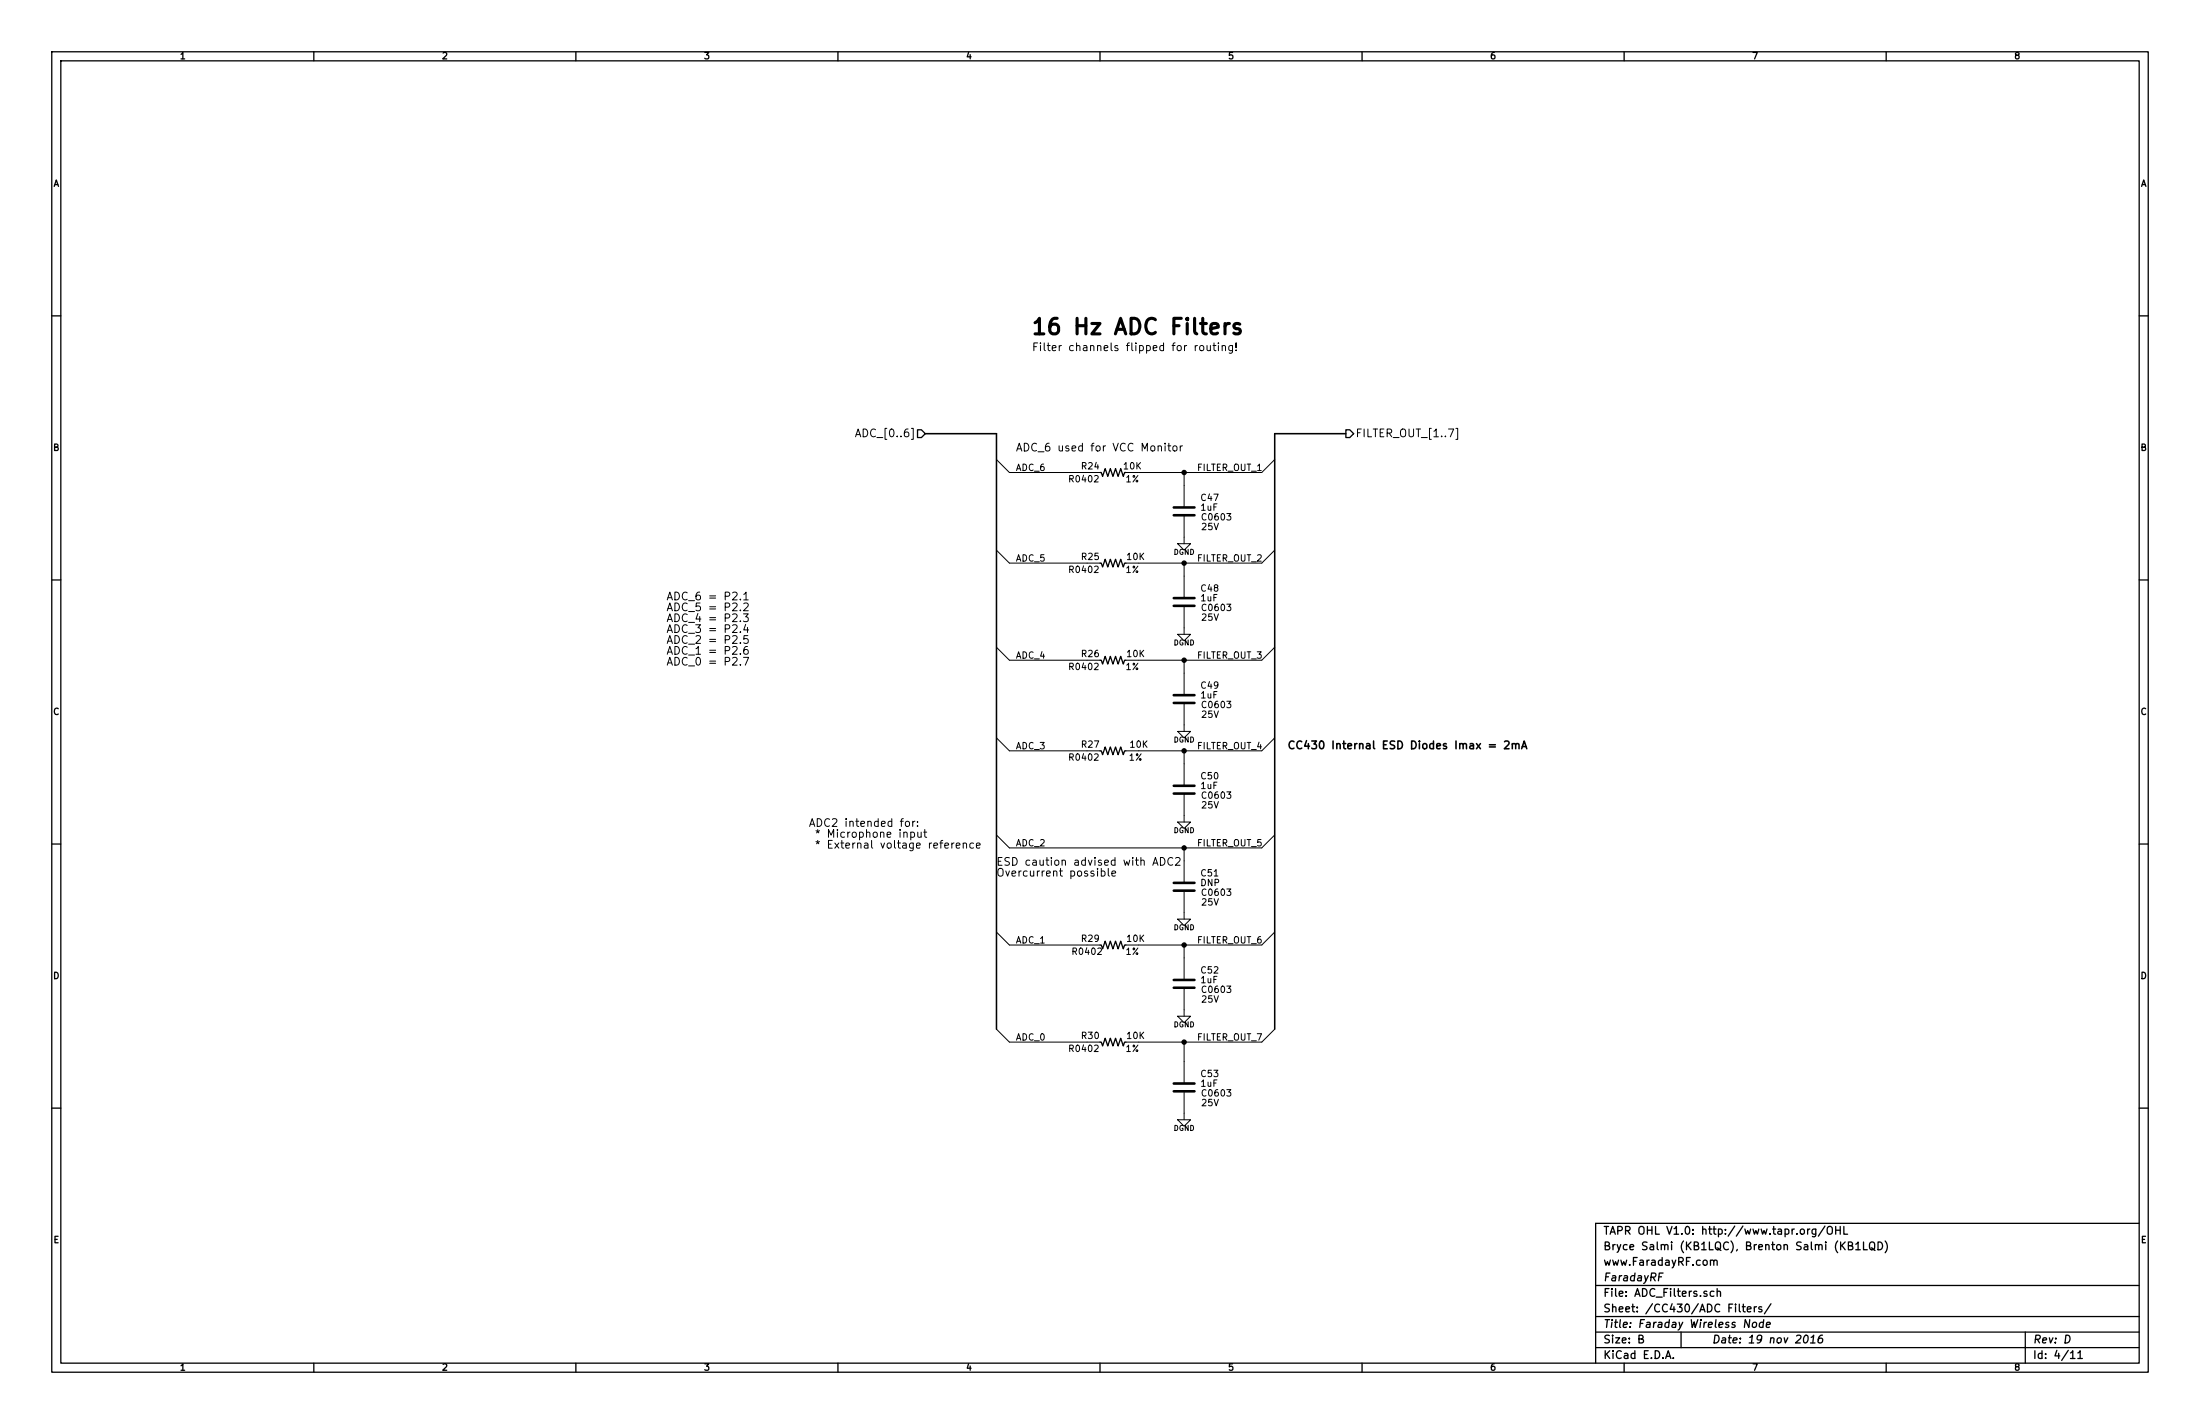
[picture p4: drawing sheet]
EESchema Schematic File Version 2
LIBS:power
LIBS:conn
LIBS:device
LIBS:74xgxx
LIBS:KB1LQC
LIBS:Faraday-cache
EELAYER 27 0
EELAYER END
$Descr B 17000 11000
encoding utf-8
Sheet 4 11
Title "Faraday Wireless Node"
Date "19 nov 2016"
Rev "D"
Comp "FaradayRF"
Comment1 "www.FaradayRF.com"
Comment2 "Bryce Salmi (KB1LQC), Brenton Salmi (KB1LQD)"
Comment3 "TAPR OHL V1.0: http://www.tapr.org/OHL"
Comment4 ""
$EndDescr
$Comp
L R_US R24
U 1 1
P 8600 3650
F 0 "R24" V 8650 3825 50  0000 C CNN
F 1 "10K" V 8650 3500 50  0000 C CNN
F 2 "R0402" V 8550 3875 50  0000 C CNN
F 3 "" H 8600 3650 60  0000 C CNN
F 4 "1%" V 8550 3500 50  0000 C CNN "Tolerance"
	1    8600 3650
	0    -1   -1   0   
$EndComp
$Comp
L C C47
U 1 1
P 9150 3950
F 0 "C47" H 9275 4050 50  0000 L CNN
F 1 "1uF" H 9275 3975 50  0000 L CNN
F 2 "C0603" H 9400 3900 50  0000 C CNN
F 3 "" H 9150 3950 60  0000 C CNN
F 4 "25V" H 9350 3825 50  0000 C CNN "Voltage"
	1    9150 3950
	1    0    0    -1  
$EndComp
$Comp
L R_US R25
U 1 1
P 8600 4350
F 0 "R25" V 8650 4525 50  0000 C CNN
F 1 "10K" V 8650 4175 50  0000 C CNN
F 2 "R0402" V 8550 4575 50  0000 C CNN
F 3 "" H 8600 4350 60  0000 C CNN
F 4 "1%" V 8550 4200 50  0000 C CNN "Tolerance"
	1    8600 4350
	0    -1   -1   0   
$EndComp
$Comp
L C C48
U 1 1
P 9150 4650
F 0 "C48" H 9275 4750 50  0000 L CNN
F 1 "1uF" H 9275 4675 50  0000 L CNN
F 2 "C0603" H 9400 4600 50  0000 C CNN
F 3 "" H 9150 4650 60  0000 C CNN
F 4 "25V" H 9350 4525 50  0000 C CNN "Voltage"
	1    9150 4650
	1    0    0    -1  
$EndComp
$Comp
L R_US R26
U 1 1
P 8600 5100
F 0 "R26" V 8650 5275 50  0000 C CNN
F 1 "10K" V 8650 4925 50  0000 C CNN
F 2 "R0402" V 8550 5325 50  0000 C CNN
F 3 "" H 8600 5100 60  0000 C CNN
F 4 "1%" V 8550 4950 50  0000 C CNN "Tolerance"
	1    8600 5100
	0    -1   -1   0   
$EndComp
$Comp
L C C49
U 1 1
P 9150 5400
F 0 "C49" H 9275 5500 50  0000 L CNN
F 1 "1uF" H 9275 5425 50  0000 L CNN
F 2 "C0603" H 9400 5350 50  0000 C CNN
F 3 "" H 9150 5400 60  0000 C CNN
F 4 "25V" H 9350 5275 50  0000 C CNN "Voltage"
	1    9150 5400
	1    0    0    -1  
$EndComp
$Comp
L R_US R27
U 1 1
P 8600 5800
F 0 "R27" V 8650 5975 50  0000 C CNN
F 1 "10K" V 8650 5600 50  0000 C CNN
F 2 "R0402" V 8550 6025 50  0000 C CNN
F 3 "" H 8600 5800 60  0000 C CNN
F 4 "1%" V 8550 5625 50  0000 C CNN "Tolerance"
	1    8600 5800
	0    -1   -1   0   
$EndComp
$Comp
L C C50
U 1 1
P 9150 6100
F 0 "C50" H 9275 6200 50  0000 L CNN
F 1 "1uF" H 9275 6125 50  0000 L CNN
F 2 "C0603" H 9400 6050 50  0000 C CNN
F 3 "" H 9150 6100 60  0000 C CNN
F 4 "25V" H 9350 5975 50  0000 C CNN "Voltage"
	1    9150 6100
	1    0    0    -1  
$EndComp
$Comp
L C C51
U 1 1
P 9150 6850
F 0 "C51" H 9275 6950 50  0000 L CNN
F 1 "DNP" H 9275 6875 50  0000 L CNN
F 2 "C0603" H 9400 6800 50  0000 C CNN
F 3 "" H 9150 6850 60  0000 C CNN
F 4 "25V" H 9350 6725 50  0000 C CNN "Voltage"
	1    9150 6850
	1    0    0    -1  
$EndComp
$Comp
L R_US R29
U 1 1
P 8600 7300
F 0 "R29" V 8650 7475 50  0000 C CNN
F 1 "10K" V 8650 7125 50  0000 C CNN
F 2 "R0402" V 8550 7500 50  0000 C CNN
F 3 "" H 8600 7300 60  0000 C CNN
F 4 "1%" V 8550 7150 50  0000 C CNN "Tolerance"
	1    8600 7300
	0    -1   -1   0   
$EndComp
$Comp
L C C52
U 1 1
P 9150 7600
F 0 "C52" H 9275 7700 50  0000 L CNN
F 1 "1uF" H 9275 7625 50  0000 L CNN
F 2 "C0603" H 9400 7550 50  0000 C CNN
F 3 "" H 9150 7600 60  0000 C CNN
F 4 "25V" H 9350 7475 50  0000 C CNN "Voltage"
	1    9150 7600
	1    0    0    -1  
$EndComp
$Comp
L R_US R30
U 1 1
P 8600 8050
F 0 "R30" V 8650 8225 50  0000 C CNN
F 1 "10K" V 8650 7875 50  0000 C CNN
F 2 "R0402" V 8550 8275 50  0000 C CNN
F 3 "" H 8600 8050 60  0000 C CNN
F 4 "1%" V 8550 7900 50  0000 C CNN "Tolerance"
	1    8600 8050
	0    -1   -1   0   
$EndComp
$Comp
L C C53
U 1 1
P 9150 8400
F 0 "C53" H 9275 8500 50  0000 L CNN
F 1 "1uF" H 9275 8425 50  0000 L CNN
F 2 "C0603" H 9400 8350 50  0000 C CNN
F 3 "" H 9150 8400 60  0000 C CNN
F 4 "25V" H 9350 8275 50  0000 C CNN "Voltage"
	1    9150 8400
	1    0    0    -1  
$EndComp
Text HLabel 7150 3350 0    60   Input ~ 0
ADC_[0..6]
Text HLabel 10400 3350 2    60   Output ~ 0
FILTER_OUT_[1..7]
Entry Wire Line
	7700 6450 7800 6550
Entry Wire Line
	7700 5700 7800 5800
Entry Wire Line
	7700 7200 7800 7300
Entry Wire Line
	7700 7950 7800 8050
Entry Wire Line
	7700 5000 7800 5100
Entry Wire Line
	7700 4250 7800 4350
Entry Wire Line
	7700 3550 7800 3650
Text Label 7850 3650 0    50   ~ 0
ADC_6
Text Label 7850 4350 0    50   ~ 0
ADC_5
Text Label 7850 5100 0    50   ~ 0
ADC_4
Text Label 7850 5800 0    50   ~ 0
ADC_3
Text Label 7850 6550 0    50   ~ 0
ADC_2
Text Label 7850 7300 0    50   ~ 0
ADC_1
Text Label 7850 8050 0    50   ~ 0
ADC_0
Entry Wire Line
	9750 3650 9850 3550
Entry Wire Line
	9750 4350 9850 4250
Entry Wire Line
	9750 5100 9850 5000
Entry Wire Line
	9750 5800 9850 5700
Entry Wire Line
	9750 6550 9850 6450
Entry Wire Line
	9750 7300 9850 7200
Entry Wire Line
	9750 8050 9850 7950
Text Label 9250 3650 0    50   ~ 0
FILTER_OUT_1
Text Label 9250 4350 0    50   ~ 0
FILTER_OUT_2
Text Label 9250 5100 0    50   ~ 0
FILTER_OUT_3
Text Label 9250 5800 0    50   ~ 0
FILTER_OUT_4
Text Label 9250 6550 0    50   ~ 0
FILTER_OUT_5
Text Label 9250 7300 0    50   ~ 0
FILTER_OUT_6
Text Label 9250 8050 0    50   ~ 0
FILTER_OUT_7
Text Notes 7975 2600 0    120  ~ 24
16 Hz ADC Filters
Text Notes 9950 5800 0    60   ~ 12
CC430 Internal ESD Diodes Imax = 2mA
Text Notes 7975 2725 0    60   ~ 0
Filter channels flipped for routing!
Text Notes 7850 3500 0    60   ~ 0
ADC_6 used for VCC Monitor
Text Notes 5150 4650 0    60   ~ 0
ADC_6 = P2.1\nADC_5 = P2.2\nADC_4 = P2.3\nADC_3 = P2.4\nADC_2 = P2.5\nADC_1 = P2.6\nADC_0 = P2.7
Wire Wire Line
	7800 3650 8400 3650
Wire Wire Line
	7800 4350 8400 4350
Wire Wire Line
	7800 5100 8400 5100
Wire Wire Line
	7800 5800 8400 5800
Wire Wire Line
	7800 6550 9750 6550
Wire Wire Line
	7800 7300 8400 7300
Wire Wire Line
	7800 8050 8400 8050
Wire Wire Line
	8800 8050 9750 8050
Wire Wire Line
	9150 7800 9150 7850
Wire Wire Line
	9150 7400 9150 7300
Wire Wire Line
	8800 7300 9750 7300
Wire Wire Line
	9150 7050 9150 7100
Wire Wire Line
	9150 6650 9150 6550
Wire Wire Line
	9150 6300 9150 6350
Wire Wire Line
	9150 5800 9150 5900
Wire Wire Line
	8800 5800 9750 5800
Wire Wire Line
	9150 5600 9150 5650
Wire Wire Line
	9150 5100 9150 5200
Wire Wire Line
	8800 5100 9750 5100
Wire Wire Line
	9150 4850 9150 4900
Wire Wire Line
	9150 4450 9150 4350
Wire Wire Line
	8800 4350 9750 4350
Wire Wire Line
	9150 3750 9150 3650
Wire Wire Line
	8800 3650 9750 3650
Wire Wire Line
	9150 4150 9150 4200
Wire Bus Line
	7700 3350 7700 7950
Wire Bus Line
	7700 3350 7150 3350
Wire Bus Line
	9850 3350 9850 7950
Wire Bus Line
	9850 3350 10400 3350
Connection ~ 9150 8050
Connection ~ 9150 7300
Connection ~ 9150 6550
Connection ~ 9150 5800
Connection ~ 9150 5100
Connection ~ 9150 4350
Connection ~ 9150 3650
$Comp
L DGND #PWR047
U 1 1
P 9150 4200
F 0 "#PWR047" H 9150 4200 40  0001 C CNN
F 1 "DGND" H 9150 4130 40  0000 C CNN
F 2 "~" H 9150 4200 60  0000 C CNN
F 3 "~" H 9150 4200 60  0000 C CNN
	1    9150 4200
	1    0    0    -1  
$EndComp
$Comp
L DGND #PWR048
U 1 1
P 9150 4900
F 0 "#PWR048" H 9150 4900 40  0001 C CNN
F 1 "DGND" H 9150 4830 40  0000 C CNN
F 2 "~" H 9150 4900 60  0000 C CNN
F 3 "~" H 9150 4900 60  0000 C CNN
	1    9150 4900
	1    0    0    -1  
$EndComp
$Comp
L DGND #PWR049
U 1 1
P 9150 5650
F 0 "#PWR049" H 9150 5650 40  0001 C CNN
F 1 "DGND" H 9150 5580 40  0000 C CNN
F 2 "~" H 9150 5650 60  0000 C CNN
F 3 "~" H 9150 5650 60  0000 C CNN
	1    9150 5650
	1    0    0    -1  
$EndComp
$Comp
L DGND #PWR050
U 1 1
P 9150 6350
F 0 "#PWR050" H 9150 6350 40  0001 C CNN
F 1 "DGND" H 9150 6280 40  0000 C CNN
F 2 "~" H 9150 6350 60  0000 C CNN
F 3 "~" H 9150 6350 60  0000 C CNN
	1    9150 6350
	1    0    0    -1  
$EndComp
$Comp
L DGND #PWR051
U 1 1
P 9150 7100
F 0 "#PWR051" H 9150 7100 40  0001 C CNN
F 1 "DGND" H 9150 7030 40  0000 C CNN
F 2 "~" H 9150 7100 60  0000 C CNN
F 3 "~" H 9150 7100 60  0000 C CNN
	1    9150 7100
	1    0    0    -1  
$EndComp
$Comp
L DGND #PWR052
U 1 1
P 9150 7850
F 0 "#PWR052" H 9150 7850 40  0001 C CNN
F 1 "DGND" H 9150 7780 40  0000 C CNN
F 2 "~" H 9150 7850 60  0000 C CNN
F 3 "~" H 9150 7850 60  0000 C CNN
	1    9150 7850
	1    0    0    -1  
$EndComp
$Comp
L DGND #PWR053
U 1 1
P 9150 8650
F 0 "#PWR053" H 9150 8650 40  0001 C CNN
F 1 "DGND" H 9150 8580 40  0000 C CNN
F 2 "~" H 9150 8650 60  0000 C CNN
F 3 "~" H 9150 8650 60  0000 C CNN
	1    9150 8650
	1    0    0    -1  
$EndComp
Wire Wire Line
	9150 8050 9150 8200
Wire Wire Line
	9150 8600 9150 8650
Text Notes 6250 6400 0    60   ~ 0
ADC2 intended for:\n * Microphone input\n * External voltage reference
Text Notes 7700 6700 0    60   ~ 0
ESD caution advised with ADC2\nOvercurrent possible
$EndSCHEMATC
